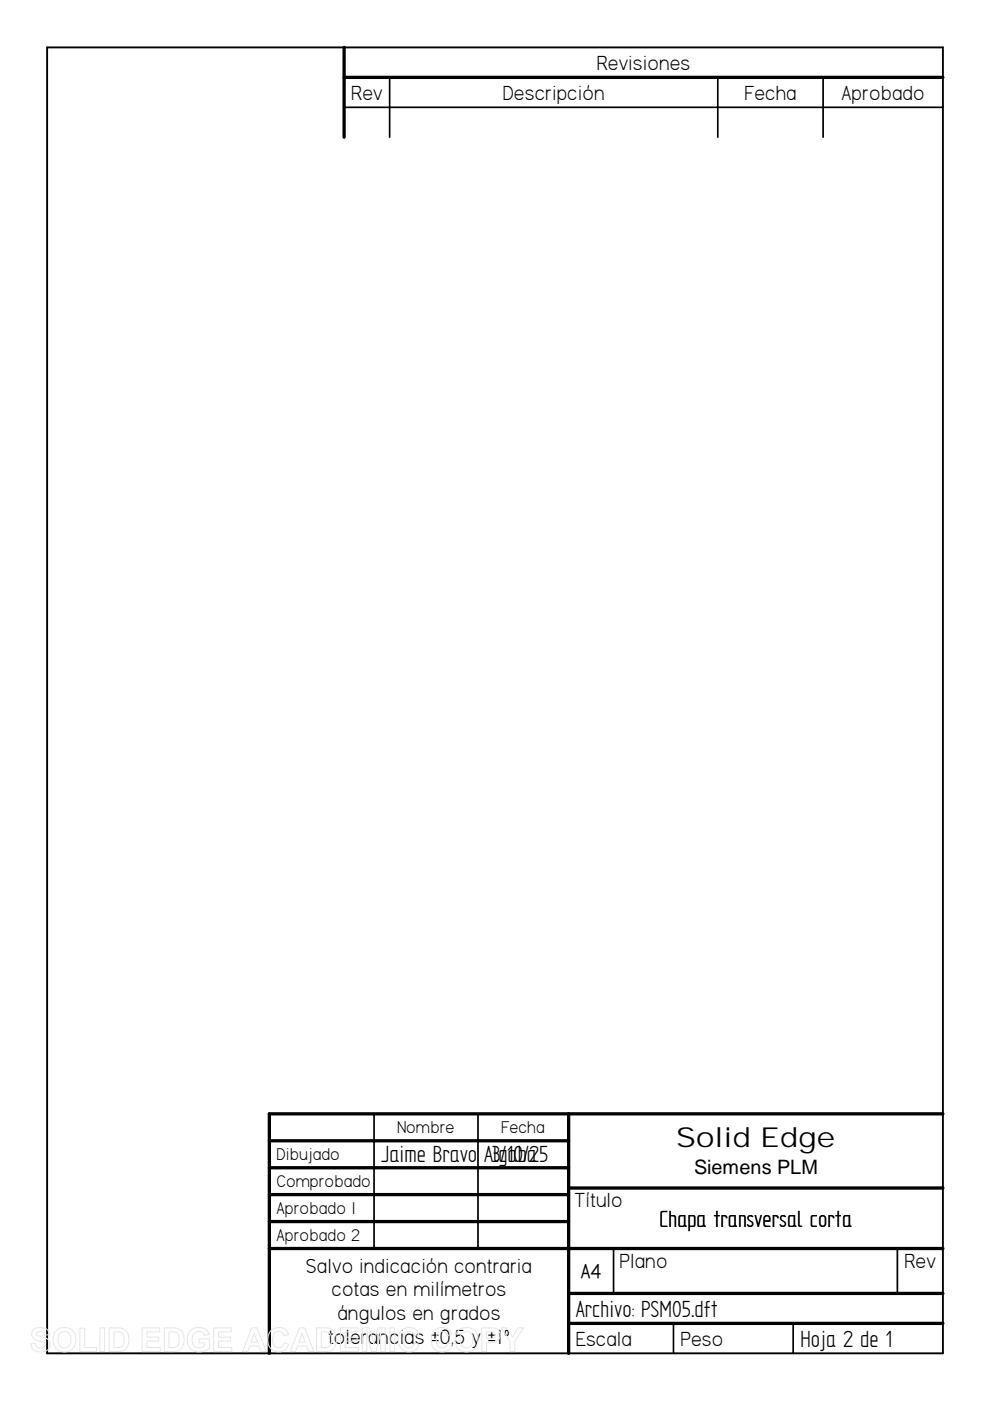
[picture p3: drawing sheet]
<svg xmlns="http://www.w3.org/2000/svg" width="210mm" height="297mm" viewBox="0 0 210 297" stroke-linecap="round" stroke-linejoin="round" font-family="sans-serif">
<path d="M10 10.1h189.9v276.8h-189.9z" fill="none" stroke="#000" stroke-width=".4"/>
<path d="M73 10.1v19M73 16.4h126.9M120.6 236.2v50.7M199.9 236.2h-142.8v50.7M57.1 241.9h63.5M57.1 247.6h63.5M57.1 253.3h63.5M57.1 259h63.5M120.6 251.9h79.3M57.1 264.7h142.8M120.6 274.2h79.3M120.6 280.6h79.3" fill="none" stroke="#000" stroke-width=".7"/>
<path d="M82.6 16.4v12.7M152.2 16.4v12.7M174.5 16.4v12.7M73 22.8h126.9M79.3 236.2v28.5M101.3 236.2v28.5M130.1 264.8v9.4M190.3 264.8v9.4M142.8 280.6v6.3M168.2 280.6v6.3" fill="none" stroke="#000" stroke-width=".36"/>
<g fill="none" stroke="#e6e6e6" stroke-width=".21">
<path d="M7.1 281.9a2.32 2.32 0 0 1 3.2 .5l.2 .6h-1a.94 .94 0 0 0-.8-.7 .94 .94 0 0 0-1 .5l.2 .3 .4 .2a2.69 2.69 0 0 1 2.2 1.2 1.64 1.64 0 0 1-1.9 2.1 1.8 1.8 0 0 1-2.1-1.7l1-.1a1.1 1.1 0 0 0 1 1 1.1 1.1 0 0 0 1.1-.7 1.79 1.79 0 0 0-1.7-.8 1.39 1.39 0 0 1-.8-2.4zM11.9 282.1a2.54 2.54 0 0 1 3.2-.2 2.54 2.54 0 0 1 .9 3 2.47 2.47 0 0 1-3.1 1.6 2.47 2.47 0 0 1-1.6-3.1l.2-.6zM12.7 282.7a1.41 1.41 0 0 1 1.7-.2 1.41 1.41 0 0 1 .7 1.5 1.42 1.42 0 0 1-1.4 1.8 1.42 1.42 0 0 1-1.4-1.8l.1-.7zM16.9 281.6h1v4.1h2.6v.9h-3.6zM21.2 281.5h1v5.1h-1zM21.2 286.6h.1M23.1 281.5h1.9a2.24 2.24 0 0 1 2.3 2.9 2.09 2.09 0 0 1-2.3 2.2h-1.9zM24.2 282.4a1.74 1.74 0 0 1 1.9 .6 2.16 2.16 0 0 1-.4 2.6l-1.5 .1zM30.1 281.5h3.8v.9h-2.7v1.1h2.5v.9h-2.5v1.3h2.8v.9h-3.9zM34.8 281.5h1.9a2.24 2.24 0 0 1 2.3 2.9 2.09 2.09 0 0 1-2.3 2.2h-1.9zM35.8 282.4a1.74 1.74 0 0 1 2 .6 2.16 2.16 0 0 1-.4 2.6l-1.6 .1zM40.4 282.1a2.63 2.63 0 0 1 3.7 .2l.2 .6-1 .2a1.37 1.37 0 0 0-1.6-.7 1.37 1.37 0 0 0-1 1.6 1.54 1.54 0 0 0 .9 1.6 1.54 1.54 0 0 0 1.8-.3v-.6h-1.2v-.8h2.2v2a2.71 2.71 0 0 1-3.1 .5 2.71 2.71 0 0 1-1.6-2.8l.3-1z"/>
<path d="M45.3 281.5h3.7v.9h-2.7v1.1h2.6v.9h-2.6v1.3h2.8v.9h-3.8zM53.4 281.5h1.1l2 5.1h-1.1l-.5-1.2h-2l-.4 1.2h-1.1zM53.9 282.7l.7 1.9h-1.4zM57.4 282.1a2.24 2.24 0 0 1 3.8 .8l-1 .3a1.25 1.25 0 0 0-1.6-.8 1.25 1.25 0 0 0-.8 1.6 1.29 1.29 0 0 0 .6 1.6 1.29 1.29 0 0 0 1.6-.3l.3-.6 .9 .3a2.31 2.31 0 0 1-2.9 1.5 2.31 2.31 0 0 1-1.5-2.9l.2-.8zM63.5 281.5h1.1l2 5.1h-1.1l-.5-1.2h-1.9l-.5 1.2h-1zM64 282.7l.7 1.9h-1.3zM67.1 281.5h1.9a2.24 2.24 0 0 1 2.3 2.9 2.09 2.09 0 0 1-2.3 2.2h-1.9zM68.1 282.4a1.74 1.74 0 0 1 2 .6 2.16 2.16 0 0 1-.4 2.6l-1.6 .1zM72.2 281.5h3.7v.9h-2.7v1.1h2.5v.9h-2.5v1.3h2.8v.9h-3.8zM76.8 281.5h1.5l.9 3.4 .9-3.4h1.6v5.1h-1v-4l-1 4h-.9l-1-4v4h-1zM82.7 281.5h1v5.1h-1zM82.7 286.6h.1"/>
<path d="M85.1 282.1a2.24 2.24 0 0 1 3.7 .8l-1 .3a1.25 1.25 0 0 0-1.6-.8 1.25 1.25 0 0 0-.7 1.6 1.29 1.29 0 0 0 .5 1.6 1.29 1.29 0 0 0 1.6-.3l.3-.6 1 .3a2.31 2.31 0 0 1-2.9 1.5 2.31 2.31 0 0 1-1.5-2.9l.2-.8zM92.1 282.1a2.24 2.24 0 0 1 3.7 .8l-1 .3a1.25 1.25 0 0 0-1.6-.8 1.25 1.25 0 0 0-.7 1.6 1.29 1.29 0 0 0 .5 1.6 1.29 1.29 0 0 0 1.7-.3l.2-.6 1 .3a2.31 2.31 0 0 1-2.9 1.5 2.31 2.31 0 0 1-1.5-2.9l.2-.8zM97.2 282.1a2.54 2.54 0 0 1 3.1-.2 2.54 2.54 0 0 1 .9 3 2.47 2.47 0 0 1-3.1 1.6 2.47 2.47 0 0 1-1.6-3.1l.2-.6zM97.9 282.7a1.41 1.41 0 0 1 1.7-.2 1.41 1.41 0 0 1 .7 1.5 1.42 1.42 0 0 1-1.4 1.8 1.42 1.42 0 0 1-1.4-1.8l.1-.7zM102.2 281.5h1.6a1.68 1.68 0 0 1 2.2 1.6 1.7 1.7 0 0 1-2.2 1.6h-.6v1.9h-1zM103.2 282.4h.5a.89 .89 0 0 1 .9 0 .89 .89 0 0 1 .4 .9l-.5 .4-1.3 .1zM106.3 281.5h1.2l1.2 2 1.1-2h1.2l-1.8 2.9v2.2h-1.1v-2.2z"/>
</g>
<text font-size="5.8" x="143.4" y="243.3">Solid Edge</text>
<g font-size="5.6">
<text x="80.8" y="246.5">Jaime Bravo Algaba</text>
<text x="104.3" y="246.4">3/10/25</text>
<text x="139.8" y="260.1">Chapa transversal corta</text>
<text x="122.1" y="279.2">Archivo: PSM05.dft</text>
<text x="169.7" y="285.5">Hoja 2 de 1</text>
</g>
<g font-size="4.9">
<text x="126.5" y="14.8">Revisiones</text>
<text x="74.4" y="21.1">Rev</text>
<text x="106.6" y="21.1">Descripción</text>
<text x="157.8" y="21.1">Fecha</text>
<text x="178.4" y="21.1">Aprobado</text>
<text x="121.8" y="255.9">Título</text>
<text x="64.9" y="269.8">Salvo indicación contraria</text>
<text x="131.4" y="268.8">Plano</text>
<text x="191.7" y="268.8">Rev</text>
<text x="70.3" y="274.8">cotas en milímetros</text>
<text x="71.5" y="279.9">ángulos en grados</text>
<text x="69.6" y="284.9">tolerancias ±0,5 y ±1º</text>
<text x="122.1" y="285.3">Escala</text>
<text x="144.3" y="285.3">Peso</text>
</g>
<text font-size="4.7" x="123.1" y="271">A4</text>
<text font-size="4.2" x="147.2" y="248.9">Siemens PLM</text>
<g font-size="4.1">
<text x="58.6" y="246">Dibujado</text>
<text x="84.2" y="240.3">Nombre</text>
<text x="106.3" y="240.3">Fecha</text>
<text x="58.6" y="251.7">Comprobado</text>
<text x="58.6" y="257.4">Aprobado 1</text>
<text x="58.6" y="263.1">Aprobado 2</text>
</g>
</svg>
